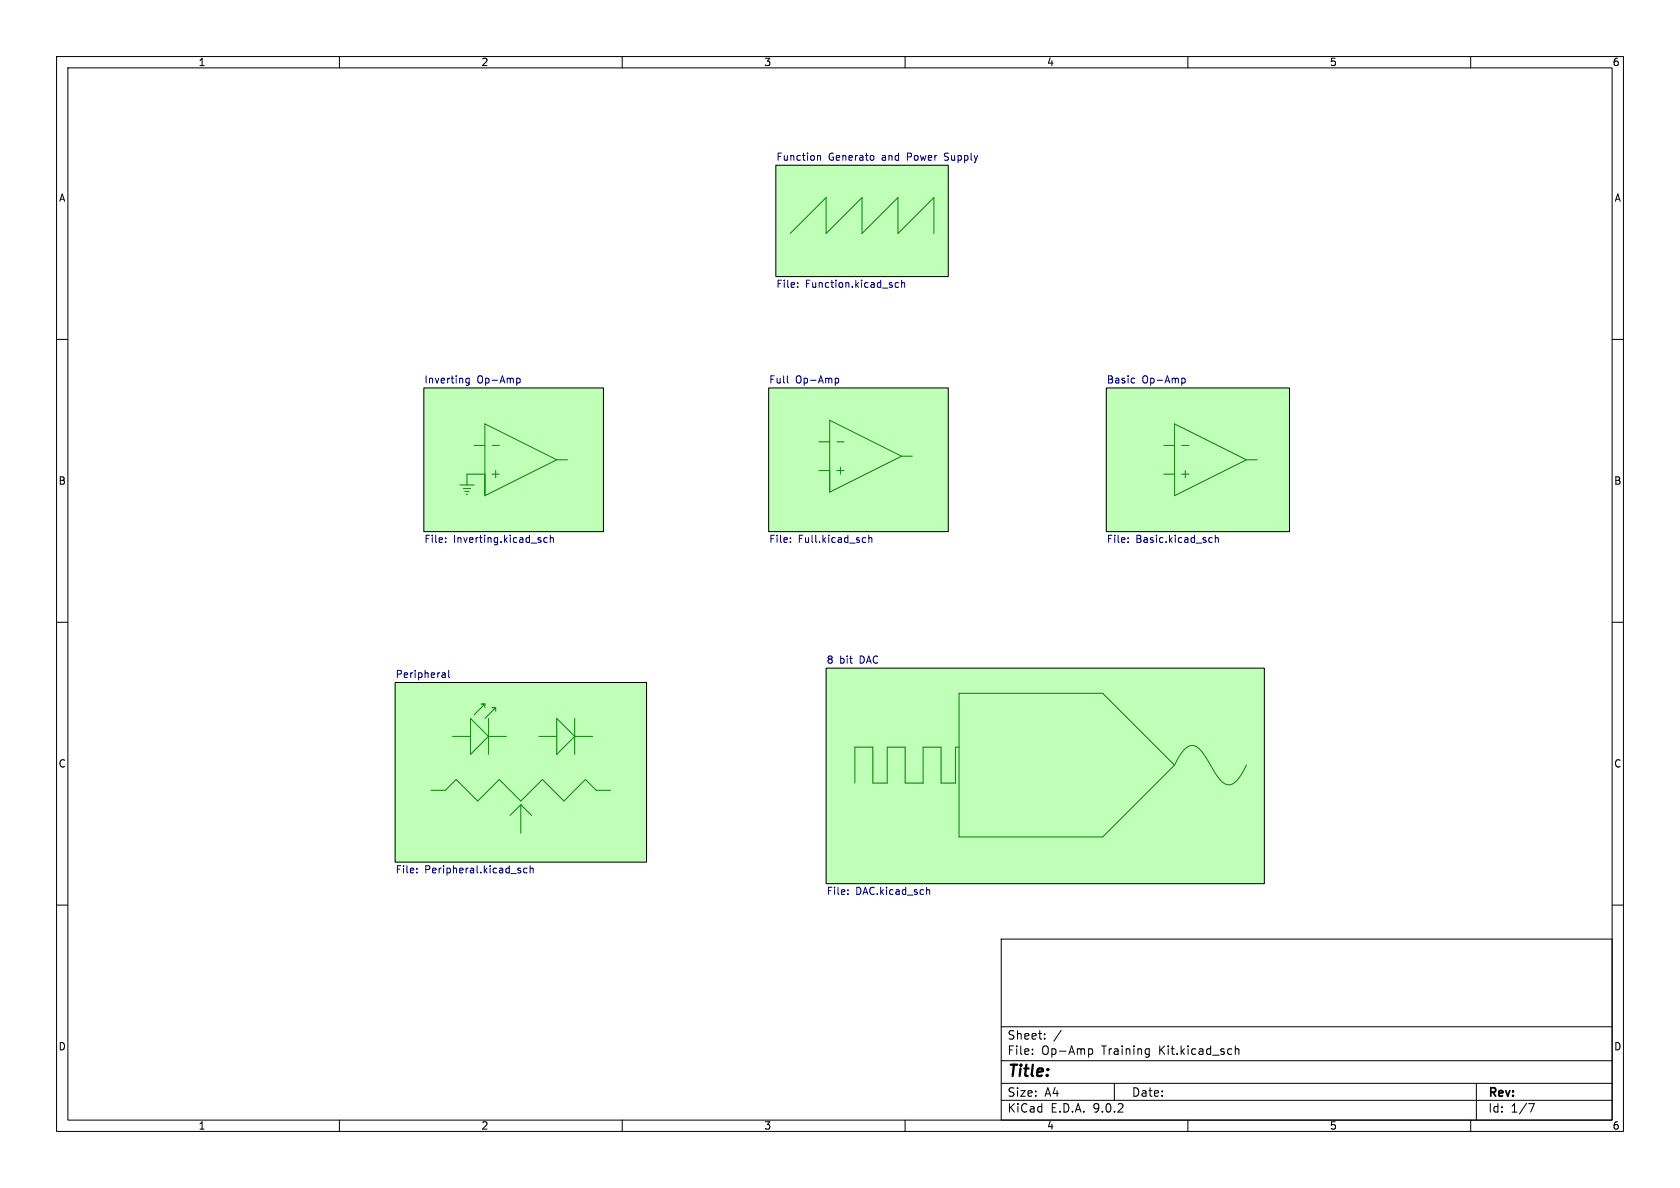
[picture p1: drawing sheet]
<svg xmlns="http://www.w3.org/2000/svg" width="297mm" height="210mm" viewBox="0 0 297 210" stroke-linecap="round" stroke-linejoin="round" font-family="sans-serif">
<g fill="none" stroke="#000" stroke-width=".18">
<path d="M10 10h277v190h-277zM12 12h273v186h-273zM60 10v2M110 10v2M160 10v2M210 10v2M260 10v2M137.2 29.2h30.4v19.7h-30.4zM10 60h2M74.9 68.6h31.8v25.4h-31.8zM135.9 68.6h31.7v25.4h-31.7zM195.6 68.6h32.4v25.4h-32.4z"/>
<path d="M285 60h2M10 110h2M146 118.1h77.5v38.1h-77.5zM285 110h2M69.8 120.7h44.5v31.7h-44.5zM10 160h2M177 166h108v32h-108zM285 160h2M60 198v2M110 198v2M160 198v2M177 194.5h108"/>
<path d="M177 191.5h108M177 187.5h108M177 181.5h108M182.5 186.3v.1M182.5 185.5v.1M184.7 183.6v.1M184.7 182.8v.1M187.6 182.1l-1.3 2M192.5 185.5l.4-.1 .3 .3v.4l-.2 .2h-.5M197 191.5v3M202.7 185.4l.5 .1M203.2 186.3l-.5 .1"/>
<path d="M203.2 185.4v1.2l-.3 .3M210 198v2M218.4 185.5l.2-.1 .4 .1v.9M218.4 184.9v1.5M260 198v2M261 191.5v6.5M270.2 195.1h1l-.6 1.5"/>
</g>
<g fill="#c0ffb8" stroke="#c0ffb8" stroke-width=".18">
<path d="M137.2 29.2h30.4v19.7h-30.4z"/>
<path d="M69.8 120.7h44.5v31.7h-44.5z"/>
<path d="M74.9 68.6h31.8v25.4h-31.8z"/>
<path d="M135.9 68.6h31.7v25.4h-31.7z"/>
<path d="M195.6 68.6h32.4v25.4h-32.4z"/>
<path d="M146 118.1h77.5v38.1h-77.5z"/>
</g>
<g fill="none" stroke="#000080" stroke-width=".18">
<path d="M144.5 27.5v.8M144.5 27.6l.2-.1h.3l.1 .8M154.3 27.5l.2 .2v.4l-.2 .2M141 50.7v.1M141 50v.1M158.9 50h-.4l-.3 .2 .2 .5h.5M159.4 50.1l.2-.1h.3v.8M159.4 49.5v1.3M83 66.9v1l-.3 .2h-.3M83 66.9h-.4l-.3 .2 .2 .5h.5M91.4 66.9h.3l.3 .2-.2 .5h-.4M139.2 67.5l.2 .2"/>
<path d="M147.7 66.9h.3l.3 .2-.2 .5h-.4M200.5 66.9h.1M200.6 67.6l-.1 .1M208.9 66.9h.4l.2 .2-.1 .5h-.5M78.8 95.8v.1M78.8 95.1v.1M96.7 95.1l-.3-.1-.3 .3 .2 .5h.4M97.3 95.2l.2-.2 .3 .1v.8M97.3 94.6v1.3M139.7 95.8v.1M139.7 95.1v.1M152.7 95l.3 .1"/>
<path d="M153 95.8l-.3 .1M153.6 95.2l.2-.2 .3 .1v.8M153.6 94.6v1.3M199.4 95.8v.1M199.4 95.1v.1M213.9 95l.4 .1M214.3 95.8l-.4 .1M214.9 95.2l.1-.2 .3 .1 .1 .8M214.9 94.6v1.3M78.3 118.9h.2l.2 .2v.7M78.7 119.7l-.4 .1M78.7 119.2l-.4 .1"/>
<path d="M79.3 118.5v1.1l.2 .2M73.7 154.2v.1M73.7 153.5v.1M91.9 153.9l.2 .2-.2 .2M91.9 153.5h.1M93.2 153.5h-.4l-.2 .2 .1 .5h.5M93.7 153.6l.2-.1h.3l.1 .8M93.7 153v1.3M149.9 158v.1M149.9 157.3v.2M163.8 157.4l.2-.1h.3l.1 .8"/>
</g>
<g fill="none" stroke="#008000" stroke-width=".18">
<path d="M139.7 41.3l6.3-6.4v6.4l6.4-6.4v6.4l6.3-6.4v6.4l6.4-6.4v6.4M83.8 78.7h1.9M85.7 74.9l12.7 6.4-12.7 6.3zM87 78.7h1.3M144.8 78.1h1.9M146.7 74.3l12.7 6.3-12.7 6.4zM148 78.1h1.2M205.7 78.7h1.9M207.6 74.9l12.7 6.4-12.7 6.3zM208.9 78.7h1.3M81.3 85.7h2.5M81.9 86.4h1.3"/>
<path d="M82.2 86.9h.7M82.4 87.4h.3M85.7 83.8h-3.2v1.9M87 83.8h1.3M87.6 83.2v1.3M98.4 81.3h1.9M144.8 83.2h1.9M148 83.2h1.2M148.6 82.6v1.2M159.4 80.6h1.9M205.7 83.8h1.9M208.9 83.8h1.3"/>
<path d="M209.5 83.2v1.3M220.3 81.3h1.9M76.2 139.7h2.5l1.9-1.9 3.9 3.8 3.8-3.8 3.8 3.8 3.8-3.8 3.8 3.8 3.8-3.8 1.9 1.9h2.5M80 130.2h3.2M83.2 127l3.2 3.2-3.2 3.2zM85.1 124.5h.6M85.7 124.5v.6M85.7 124.5l-1.9 1.9M86.4 127v6.4M86.4 130.2h3.1M87 125.1h.6M87.6 125.1v.6"/>
<path d="M87.6 125.1l-1.9 1.9M95.2 130.2h3.2M98.4 127l3.2 3.2-3.2 3.2zM101.6 130.2h3.2M101.6 127v6.4M169.5 132.1h-.6v6.3h-2.5v-6.3h-3.2v6.3h-3.2v-6.3h-3.2v6.3h-2.5v-6.3h-3.2v6.3M169.5 122.6h25.4l12.7 12.7-12.7 12.7h-25.4zM207.6 135.3l1.4-2.3 .5-.7 .6-.4a1.65 1.65 0 0 1 2.1 .7l.8 1 2.5 4 .8 .8 .9 .3a2.46 2.46 0 0 0 2.1-1.5l1-1.9M92.1 142.2v5.1M92.1 142.2l1.9 1.9M92.1 142.2l-1.9 1.9"/>
</g>
<text font-size="2.8" x="178" y="190.9">Title:</text>
<g font-size="2.1">
<text x="178" y="184">Sheet:</text>
<text x="178" y="186.7">File:</text>
<text x="184.1" y="186.7">Op-Amp</text>
<text x="194.8" y="186.7">Training</text>
<text x="205" y="186.7">Kit.kicad_sch</text>
<text x="178" y="196.9">KiCad</text>
<text x="178" y="194.1">Size:</text>
<text x="184.7" y="194.1">A4</text>
<text x="185.7" y="196.9">E.D.A.</text>
<text x="193.3" y="196.9">9.0.2</text>
<text x="200" y="194.1">Date:</text>
<text x="263" y="194.3">Rev:</text>
<text x="263" y="196.9">Id:</text>
<text x="267.1" y="196.9">1/7</text>
</g>
<g font-size="1.8">
<text x="35" y="11.9">1</text>
<text x="85" y="11.9">2</text>
<text x="135" y="11.9">3</text>
<text x="185" y="11.9">4</text>
<text x="235" y="11.9">5</text>
<text x="285" y="11.9">6</text>
<text x="10.3" y="35.9">A</text>
<text x="285.3" y="35.9">A</text>
<text x="10.3" y="85.9">B</text>
<text x="285.3" y="85.9">B</text>
<text x="10.3" y="135.9">C</text>
<text x="285.3" y="135.9">C</text>
<text x="10.3" y="185.9">D</text>
<text x="285.3" y="185.9">D</text>
<text x="35" y="199.9">1</text>
<text x="85" y="199.9">2</text>
<text x="135" y="199.9">3</text>
<text x="185" y="199.9">4</text>
<text x="235" y="199.9">5</text>
<text x="285" y="199.9">6</text>
</g>
<g font-size="1.8" fill="#000080">
<text x="137.2" y="28.5">Function</text>
<text x="146.4" y="28.5">Generato</text>
<text x="156" y="28.5">and</text>
<text x="160.6" y="28.5">Power</text>
<text x="167.4" y="28.5">Supply</text>
<text x="137.2" y="51.2">File:</text>
<text x="142.4" y="51.2">Function.kicad_sch</text>
<text x="74.9" y="67.9">Inverting</text>
<text x="84.3" y="67.9">Op-Amp</text>
<text x="135.9" y="67.9">Full</text>
<text x="140.6" y="67.9">Op-Amp</text>
<text x="195.6" y="67.9">Basic</text>
<text x="201.9" y="67.9">Op-Amp</text>
<text x="74.9" y="96.3">File:</text>
<text x="80.2" y="96.3">Inverting.kicad_sch</text>
<text x="135.9" y="96.3">File:</text>
<text x="141.1" y="96.3">Full.kicad_sch</text>
<text x="195.6" y="96.3">File:</text>
<text x="200.8" y="96.3">Basic.kicad_sch</text>
<text x="69.8" y="119.9">Peripheral</text>
<text x="146" y="117.4">8</text>
<text x="148.4" y="117.4">bit</text>
<text x="152.1" y="117.4">DAC</text>
<text x="69.8" y="154.7">File:</text>
<text x="75.1" y="154.7">Peripheral.kicad_sch</text>
<text x="146" y="158.5">File:</text>
<text x="151.3" y="158.5">DAC.kicad_sch</text>
</g>
</svg>
